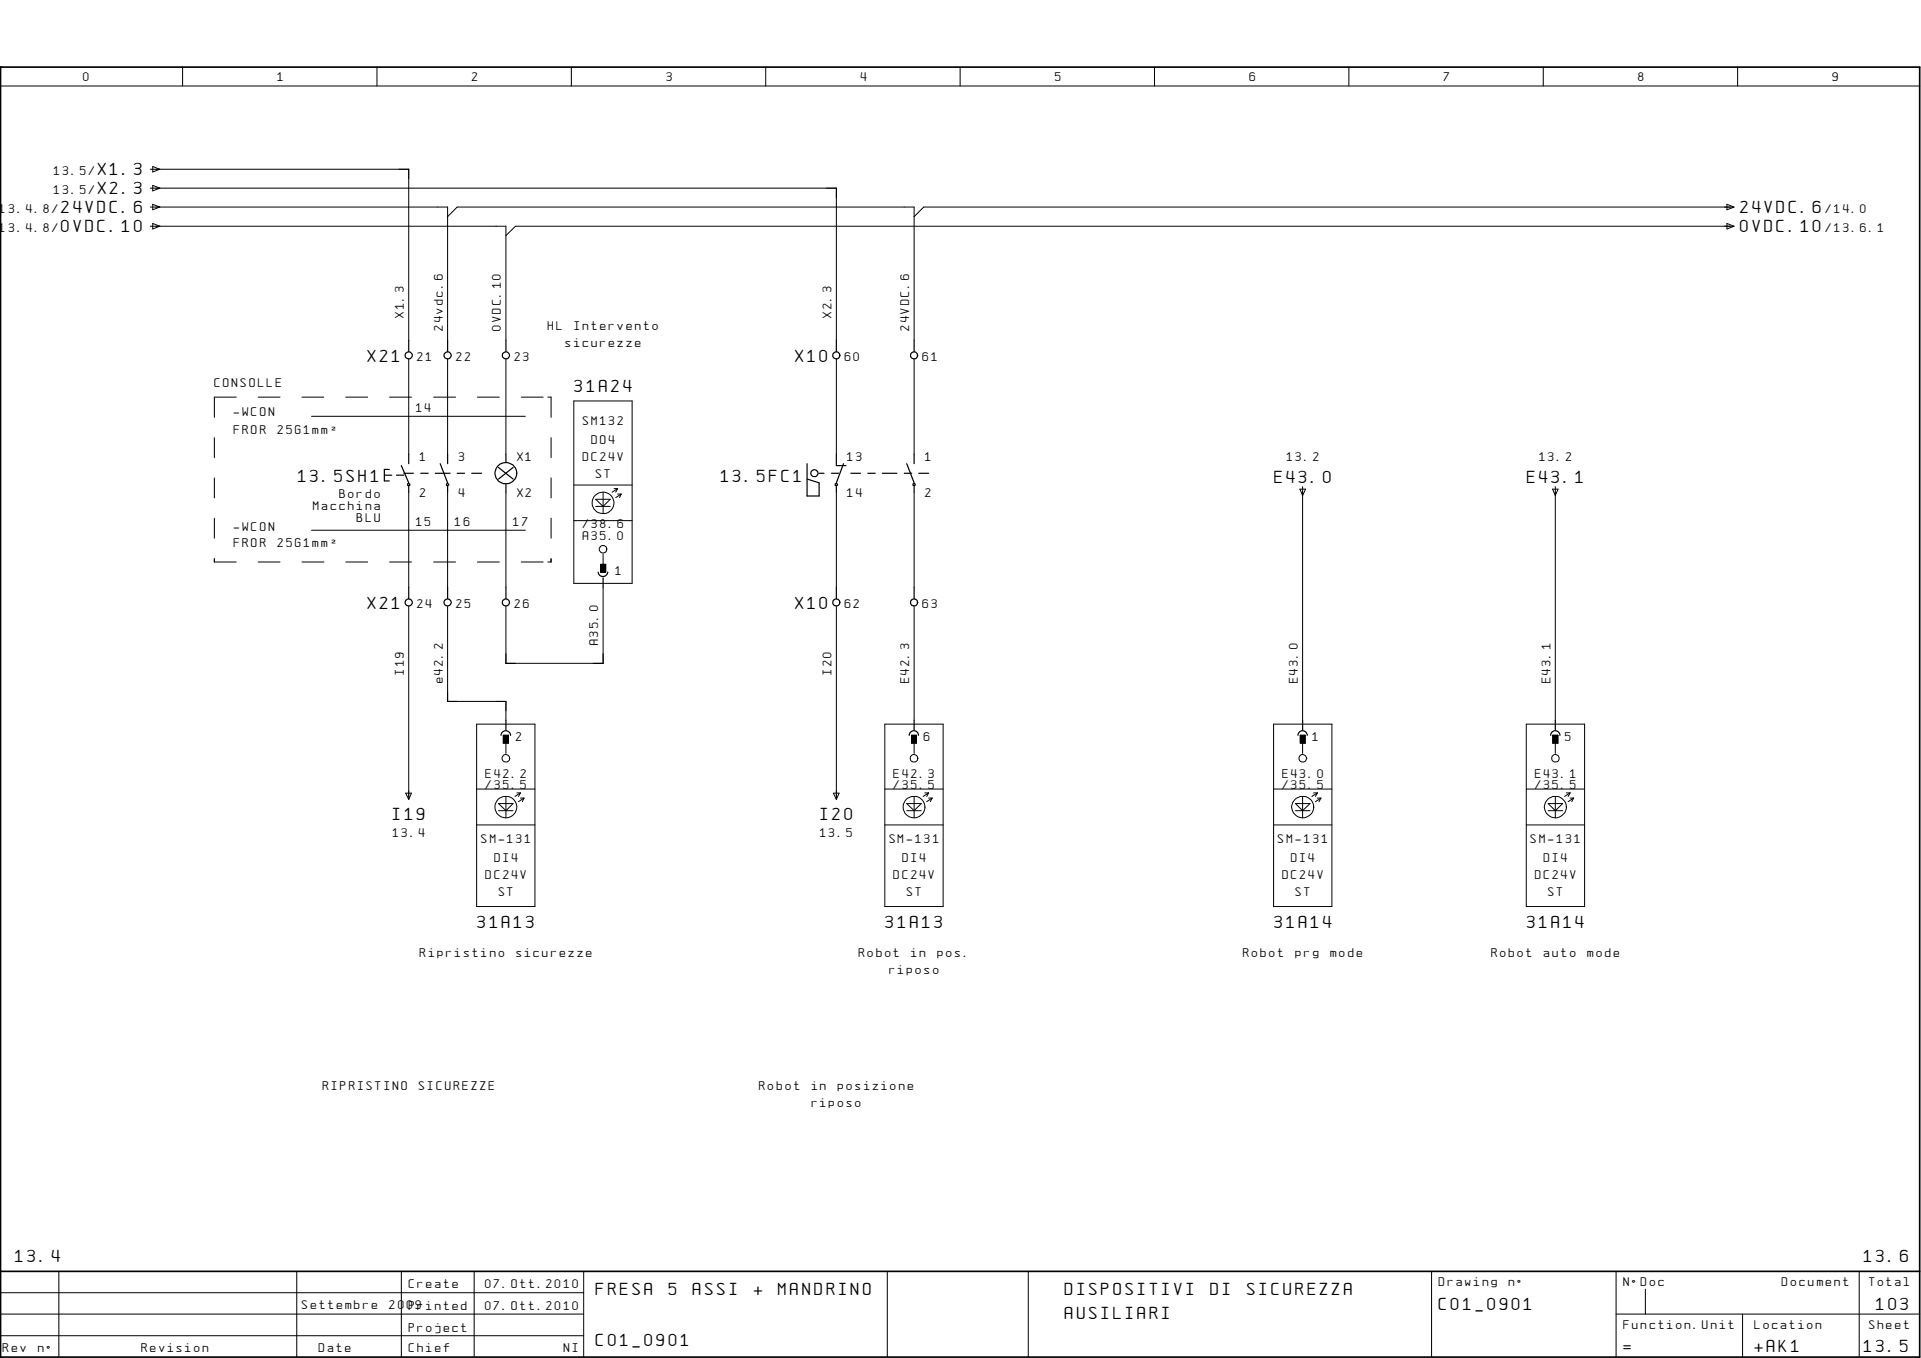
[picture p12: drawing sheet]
<svg xmlns="http://www.w3.org/2000/svg" width="297mm" height="210mm" viewBox="0 0 297 210" stroke-linecap="round" stroke-linejoin="round" font-family="sans-serif">
<path d="M.1 10.4h.1M.1 10.4h296.7v199.4h-296.7zM.1 196.5h296.7" fill="none" stroke="#000" stroke-width=".26"/>
<g fill="none" stroke="#000" stroke-width=".15">
<path d="M.1 13.3h296.7M28.2 10.4v2.9M58.3 10.4v2.9M88.3 10.4v2.9M118.4 10.4v2.9M148.5 10.4v2.9M178.5 10.4v2.9M208.6 10.4v2.9M238.6 10.4v2.9M268.7 10.4v2.9M23.2 26.2h40v26.4M23.2 32h46v20.6"/>
<path d="M23.2 35h55v17.6M23.2 29.1h106.1v23.5M23.6 25.7l1.1 .5-1.1 .4zM23.6 28.7l1.1 .4-1.1 .4zM23.6 31.6l1.1 .4-1.1 .4zM23.6 34.5l1.1 .5-1.1 .4zM69.2 33.5l1.5-1.5h70.6v20.6M267 31.6l1.1 .4-1.1 .4zM267 34.5l1.1 .5-1.1 .4zM268.1 32h-125.3l-1.5 1.5M268.1 35h-188.4l-1.5 1.4M63.2 55.5v14.7"/>
<path d="M69.2 55.5v14.7M78.2 55.5v14.7M129.3 55.5v14.7M141.3 55.5v14.7M33.1 67.6v3.1M33.1 73.9v3.1M36.5 61.4h-3.4v3.1M39.9 61.4h3.4M46.7 61.4h3.4M48.2 64.3h33M53.5 61.4h3.4M60.2 61.4h3.4"/>
<path d="M63.2 76.1v14.7M67.1 61.4h3.3M69.2 76.1v14.7M73.8 61.4h3.4M78.2 76.1v14.7M80.6 61.4h3.4M84.7 61.4h.5v3.1M85.2 67.6v3.1M85.2 73.9v3.1M88.7 62h9v28.2h-9zM88.7 75h9M92.1 77.2h2.3l-1.1 1.1z"/>
<path d="M92.1 78.3h2.3M93.3 76.1v3.3M95 75.5h.5M95.5 75.5l-.8 .6M95.5 75.5l-.3 .6M95.5 76.4h.6M96.1 76.4l-.9 .5M96.1 76.4l-.3 .5M129.3 76.1v14.7M141.3 76.1v14.7M201 75.6h.9l-.5 1zM201.4 75.2v36.1"/>
<path d="M240.1 75.6h.8l-.4 1zM240.5 75.2v36.1M33.1 80.1v3.1M33.1 86.3v.6h3.4M39.9 86.9h3.4M46.7 86.9h3.4M48.2 82h33M53.5 86.9h3.4M60.2 86.9h3.4M63.2 93.7v29.8M67.1 86.9h3.3M69.2 93.7v14.7h9v2.9"/>
<path d="M73.8 86.9h3.4M80.6 86.9h3.4M85.2 86.3v.6h-.5M85.2 80.1v3.1M88.7 80.5h9M93.3 87.8h.1M93.3 90.8v11.7h-15.1v-8.8M93.3 85.6v2.2M129.3 93.7v29.8M141.3 93.7v17.6M73.7 111.9h9v28.2h-9zM78.2 114.3h.1"/>
<path d="M78.2 114.3v2.2M136.8 111.9h9v28.2h-9zM141.3 114.3h.1M141.3 114.3v2.2M196.9 111.9h9v28.2h-9zM201.4 114.3h.1M201.4 114.3v2.2M236 111.9h9v28.2h-9zM240.5 114.3h.1M240.5 114.3v2.2M62.7 122.6h.9l-.4 1zM73.7 122h9"/>
<path d="M73.7 127.5h9M77.1 124.2h2.2l-1.1 1.1zM77.1 125.3h2.2M78.2 123.1v3.3M79.9 122.6h.6M80.5 122.6l-.9 .5M80.5 122.6l-.3 .5M80.5 123.4h.5M81 123.4l-.8 .5M81 123.4l-.2 .5M128.9 122.6h.8l-.4 1zM136.8 122h9"/>
<path d="M136.8 127.5h9M140.2 124.2h2.2l-1.1 1.1zM140.2 125.3h2.2M141.3 123.1v3.3M143 122.6h.6M143.6 123.4h.5M143.6 122.6l-.9 .5M143.6 122.6l-.3 .5M144.1 123.4l-.8 .5M144.1 123.4l-.3 .5M196.9 122h9M196.9 127.5h9"/>
<path d="M200.3 124.2h2.3l-1.2 1.1zM200.3 125.3h2.3M201.4 123.1v3.3M203.1 122.6h.6M203.7 123.4h.6M203.7 122.6l-.8 .5M203.7 122.6l-.3 .5M204.3 123.4l-.9 .5M204.3 123.4l-.3 .5M236 122h9M236 127.5h9M239.4 124.2h2.2l-1.1 1.1z"/>
<path d="M239.4 125.3h2.2M240.5 123.1v3.3M242.2 122.6h.6M242.8 123.4h.5M242.8 122.6l-.9 .5M242.8 122.6l-.3 .5M243.3 123.4l-.8 .5M243.3 123.4l-.3 .5M.1 196.9v12.9M.1 199.8h90.2M9.1 196.5v13.3M45.9 196.5v13.3"/>
<path d="M62.1 196.5v13.3M73.3 196.5v13.3M90.3 196.5v13.3M137.2 196.5v13.3M159 196.5v13.3M221.4 196.5v13.3M249.9 196.5v13.3M254.4 199.3v3.8M287.5 196.5v13.3M.1 203.1h90.2M.1 206.5h90.2M249.9 203.1h46.9"/>
<path d="M269.4 203.1v6.7"/>
<circle cx="93.3" cy="77.7" r="1.68"/>
<circle cx="93.3" cy="84.9" r=".59"/>
<circle cx="78.2" cy="117.2" r=".59"/>
<circle cx="141.3" cy="117.2" r=".59"/>
<circle cx="201.5" cy="117.2" r=".59"/>
<circle cx="240.5" cy="117.2" r=".58"/>
<circle cx="78.2" cy="124.7" r="1.69"/>
<circle cx="141.4" cy="124.7" r="1.69"/>
<circle cx="201.5" cy="124.7" r="1.69"/>
<circle cx="240.5" cy="124.7" r="1.69"/>
</g>
<g fill="none" stroke="#000" stroke-width=".19">
<path d="M63.2 52.6v1.8M69.2 52.6v1.8M78.2 52.6v1.8M129.3 52.6v1.8M141.3 52.6v1.8M59.4 73.4h1.2M60.2 72.6h-.8v1.7h.8M61.3 73.4h1.1M62.1 72l1.1 2.6M62.4 73.2h1.5M63.1 74.8h.3l-.1 .3-.3-.1zM63.2 70.2v1.5"/>
<path d="M63.2 75.2v.9M65.1 73.2h1.1M67.3 73.2h2.3M68.1 71.7l1.1 2.9M69.1 74.8h.3l-.1 .3-.3-.1zM69.2 70.2v1.5M69.2 75.2v.9M70.7 73.2h1.1M72.9 73.2h1.6M77.1 72.3l2.2 1.7M78.2 70.2v1.2M78.2 74.9v1.2"/>
<path d="M79.3 72.3l-2.2 1.7M124.8 71.7v5h1.9v-2.1l-1.9-.6M126.7 73.2h.7M128.6 73.2h1.1M129.2 74.8h.3l-.1 .3-.2-.1zM129.3 70.2v1.8h1.5M129.3 75.2v.9M130.4 71.7l-1.1 2.9M131.6 73.2h1.5M134.2 73.2h1.1M136.4 73.2h2.3M139.8 73.2h1.2"/>
<path d="M140.2 71.7l1.1 2.9M141.2 74.8h.2l.1 .2-.3 .1zM141.3 70.2v1.5M141.3 75.2v.9M142.1 73.2h1.5M63.2 90.8v1.7M69.2 90.8v1.7M78.2 90.8v1.7M92.5 88.4a.74 .74 0 0 0 .7 .7 .74 .74 0 0 0 .8-.7M92.9 87.2h.7v1.2h-.7zM93.3 89.3v1.5M129.3 90.8v1.7"/>
<path d="M141.3 90.8v1.7M77.5 113.7a.74 .74 0 0 1 .7-.8 .74 .74 0 0 1 .7 .8M77.8 113.7h.8v1.2h-.8zM78.2 111.3v1.5M140.6 113.7a.72 .72 0 0 1 .7-.8 .72 .72 0 0 1 .7 .8M141 113.7h.7v1.2h-.7zM141.3 111.3v1.5M200.7 113.7a.72 .72 0 0 1 .7-.8 .72 .72 0 0 1 .7 .8M201.1 113.7h.7v1.2h-.7zM201.4 111.3v1.5M239.8 113.7a.72 .72 0 0 1 .7-.8 .72 .72 0 0 1 .7 .8M240.1 113.7h.8v1.2h-.8z"/>
<path d="M240.5 111.3v1.5"/>
<circle cx="63.2" cy="54.9" r=".54"/>
<circle cx="69.2" cy="54.9" r=".54"/>
<circle cx="78.2" cy="54.9" r=".54"/>
<circle cx="129.3" cy="54.9" r=".55"/>
<circle cx="141.4" cy="54.9" r=".55"/>
<circle cx="78.3" cy="73.1" r="1.67"/>
<circle cx="125.9" cy="73.2" r=".55"/>
<circle cx="63.2" cy="93.1" r=".55"/>
<circle cx="69.2" cy="93.1" r=".55"/>
<circle cx="78.2" cy="93.1" r=".55"/>
<circle cx="129.3" cy="93.1" r=".56"/>
<circle cx="141.3" cy="93.1" r=".56"/>
</g>
<path d="M92.9 87.2h.7v1.2h-.7zM77.8 113.7h.8v1.2h-.8zM141 113.7h.7v1.2h-.7zM201.1 113.7h.7v1.2h-.7zM240.1 113.7h.8v1.2h-.8z" fill="#000"/>
<g font-size="2.2">
<text x="15.1" y="27.1">X1.3</text>
<text x="9.4" y="33">24VDC.6</text>
<text x="9.4" y="35.9">0VDC.10</text>
<text x="15.1" y="30">X2.3</text>
<text x="269.1" y="33">24VDC.6</text>
<text x="269.1" y="35.9">0VDC.10</text>
<text x="56.8" y="56">X21</text>
<text x="122.9" y="56">X10</text>
<text x="88.9" y="60.5">31A24</text>
<text x="46.1" y="74.5">13.5SH1</text>
<text x="111.5" y="74.5">13.5FC1</text>
<text x="197.1" y="74.6">E43.0</text>
<text x="236.1" y="74.6">E43.1</text>
<text x="56.8" y="94.2">X21</text>
<text x="122.9" y="94.2">X10</text>
<text x="60.7" y="126.8">I19</text>
<text x="126.8" y="126.8">I20</text>
<text x="73.8" y="143.5">31A13</text>
<text x="136.9" y="143.5">31A13</text>
<text x="197.1" y="143.5">31A14</text>
<text x="236.1" y="143.5">31A14</text>
<text x="2.4" y="195.1">13.4</text>
<text x="288.2" y="195.1">13.6</text>
<text x="92.2" y="200.2">FRESA</text>
<text x="103.4" y="200.2">5</text>
<text x="107.1" y="200.2">ASSI</text>
<text x="116.5" y="200.2">+</text>
<text x="120.3" y="200.2">MANDRINO</text>
<text x="164.6" y="200.2">DISPOSITIVI</text>
<text x="164.6" y="203.9">AUSILIARI</text>
<text x="187.2" y="200.2">DI</text>
<text x="192.8" y="200.2">SICUREZZA</text>
<text x="222.5" y="202.4">C01_0901</text>
<text x="290.1" y="202.4">103</text>
<text x="92.2" y="208">C01_0901</text>
<text x="251" y="209">=</text>
<text x="271.3" y="209">+AK1</text>
<text x="288.2" y="209">13.5</text>
</g>
<g font-size="1.5">
<text x="12.9" y="12.6">0</text>
<text x="42.9" y="12.6">1</text>
<text x="73" y="12.6">2</text>
<text x="103" y="12.6">3</text>
<text x="133.1" y="12.6">4</text>
<text x="163.1" y="12.6">5</text>
<text x="193.2" y="12.6">6</text>
<text x="223.3" y="12.6">7</text>
<text x="253.3" y="12.6">8</text>
<text x="283.3" y="12.6">9</text>
<text x="8.3" y="27.1">13.5/</text>
<text x="0" y="33">13.4.8/</text>
<text x="0" y="35.9">13.4.8/</text>
<text x="8.3" y="30">13.5/</text>
<text x="282.3" y="33">/14.0</text>
<text x="282.3" y="35.9">/13.6.1</text>
<text x="62.4" y="49.1" transform="rotate(-90 62.4 49.1)">X1.3</text>
<text x="68.4" y="51.1" transform="rotate(-90 68.4 51.1)">24vdc.6</text>
<text x="77.5" y="51.1" transform="rotate(-90 77.5 51.1)">0VDC.10</text>
<text x="84.7" y="51">HL</text>
<text x="87.4" y="53.6">sicurezze</text>
<text x="88.8" y="51">Intervento</text>
<text x="128.6" y="49.1" transform="rotate(-90 128.6 49.1)">X2.3</text>
<text x="140.6" y="51.1" transform="rotate(-90 140.6 51.1)">24VDC.6</text>
<text x="33.1" y="59.8">CONSOLLE</text>
<text x="64.5" y="55.8">21</text>
<text x="70.5" y="55.8">22</text>
<text x="79.5" y="55.8">23</text>
<text x="130.6" y="55.8">60</text>
<text x="142.7" y="55.8">61</text>
<text x="36.1" y="64.3">-WCON</text>
<text x="64.3" y="63.6">14</text>
<text x="90.1" y="65.7">SM132</text>
<text x="36.1" y="67">FROR</text>
<text x="42.9" y="67">25G1mmý</text>
<text x="64.9" y="71.3">1</text>
<text x="70.9" y="71.3">3</text>
<text x="80" y="71.3">X1</text>
<text x="90.1" y="71.2">DC24V</text>
<text x="91.5" y="68.6">DO4</text>
<text x="131" y="71.3">13</text>
<text x="143" y="71.3">1</text>
<text x="199" y="71.3">13.2</text>
<text x="238" y="71.3">13.2</text>
<text x="52.5" y="77">Bordo</text>
<text x="64.9" y="76.8">2</text>
<text x="70.9" y="76.8">4</text>
<text x="80" y="76.8">X2</text>
<text x="92.2" y="73.9">ST</text>
<text x="131" y="76.8">14</text>
<text x="143" y="76.8">2</text>
<text x="36.1" y="82">-WCON</text>
<text x="48.4" y="78.9">Macchina</text>
<text x="55.2" y="80.7">BLU</text>
<text x="64.3" y="81.2">15</text>
<text x="70.4" y="81.2">16</text>
<text x="79.4" y="81.2">17</text>
<text x="90.1" y="83.4">A35.0</text>
<text x="90.1" y="81.6">/38.6</text>
<text x="36.1" y="84.6">FROR</text>
<text x="42.9" y="84.6">25G1mmý</text>
<text x="95.2" y="88.9">1</text>
<text x="64.5" y="93.9">24</text>
<text x="70.5" y="93.9">25</text>
<text x="79.5" y="93.9">26</text>
<text x="130.6" y="93.9">62</text>
<text x="142.7" y="93.9">63</text>
<text x="92.5" y="99.7" transform="rotate(-90 92.5 99.7)">A35.0</text>
<text x="62.4" y="104.3" transform="rotate(-90 62.4 104.3)">I19</text>
<text x="68.4" y="105.6" transform="rotate(-90 68.4 105.6)">e42.2</text>
<text x="128.6" y="104.3" transform="rotate(-90 128.6 104.3)">I20</text>
<text x="140.6" y="105.6" transform="rotate(-90 140.6 105.6)">E42.3</text>
<text x="200.7" y="105.6" transform="rotate(-90 200.7 105.6)">E43.0</text>
<text x="239.8" y="105.6" transform="rotate(-90 239.8 105.6)">E43.1</text>
<text x="79.8" y="114.5">2</text>
<text x="142.9" y="114.5">6</text>
<text x="202.9" y="114.5">1</text>
<text x="242" y="114.5">5</text>
<text x="75.1" y="120.2">E42.2</text>
<text x="75.1" y="122">/35.5</text>
<text x="138.2" y="120.2">E42.3</text>
<text x="138.2" y="122">/35.5</text>
<text x="198.3" y="120.2">E43.0</text>
<text x="198.3" y="122">/35.5</text>
<text x="237.4" y="120.2">E43.1</text>
<text x="237.4" y="122">/35.5</text>
<text x="60.7" y="129.3">13.4</text>
<text x="74.4" y="130.3">SM-131</text>
<text x="126.8" y="129.3">13.5</text>
<text x="137.5" y="130.3">SM-131</text>
<text x="197.6" y="130.3">SM-131</text>
<text x="236.7" y="130.3">SM-131</text>
<text x="75.1" y="135.9">DC24V</text>
<text x="76.5" y="133.2">DI4</text>
<text x="138.2" y="135.9">DC24V</text>
<text x="139.5" y="133.2">DI4</text>
<text x="198.3" y="135.9">DC24V</text>
<text x="199.6" y="133.2">DI4</text>
<text x="237.4" y="135.9">DC24V</text>
<text x="238.7" y="133.2">DI4</text>
<text x="77.1" y="138.5">ST</text>
<text x="140.2" y="138.5">ST</text>
<text x="200.3" y="138.5">ST</text>
<text x="239.4" y="138.5">ST</text>
<text x="64.9" y="147.9">Ripristino</text>
<text x="79.8" y="147.9">sicurezze</text>
<text x="132.8" y="147.9">Robot</text>
<text x="140.9" y="147.9">in</text>
<text x="144.9" y="147.9">pos.</text>
<text x="192.2" y="147.9">Robot</text>
<text x="200.3" y="147.9">prg</text>
<text x="205.7" y="147.9">mode</text>
<text x="230.6" y="147.9">Robot</text>
<text x="238.7" y="147.9">auto</text>
<text x="245.5" y="147.9">mode</text>
<text x="137.5" y="150.6">riposo</text>
<text x="49.9" y="168.5">RIPRISTINO</text>
<text x="64.8" y="168.5">SICUREZZE</text>
<text x="117.4" y="168.5">Robot</text>
<text x="125.5" y="168.5">in</text>
<text x="125.5" y="171.2">riposo</text>
<text x="129.5" y="168.5">posizione</text>
<text x="46.7" y="202.4">Settembre</text>
<text x="60.2" y="202.4">2009</text>
<text x="63.2" y="199.1">Create</text>
<text x="63.2" y="202.4">Printed</text>
<text x="75" y="199.1">07.Ott.2010</text>
<text x="75" y="202.4">07.Ott.2010</text>
<text x="222.5" y="198.8">Drawing</text>
<text x="233.3" y="198.8">nø</text>
<text x="251" y="198.8">NøDoc</text>
<text x="275.5" y="198.8">Document</text>
<text x="289" y="198.8">Total</text>
<text x=".5" y="209">Rev</text>
<text x="5.9" y="209">nø</text>
<text x="21.9" y="209">Revision</text>
<text x="49.3" y="209">Date</text>
<text x="63.2" y="205.8">Project</text>
<text x="63.2" y="209">Chief</text>
<text x="87.2" y="209">NI</text>
<text x="251" y="205.4">Function.Unit</text>
<text x="271.3" y="205.4">Location</text>
<text x="289" y="205.4">Sheet</text>
</g>
</svg>
